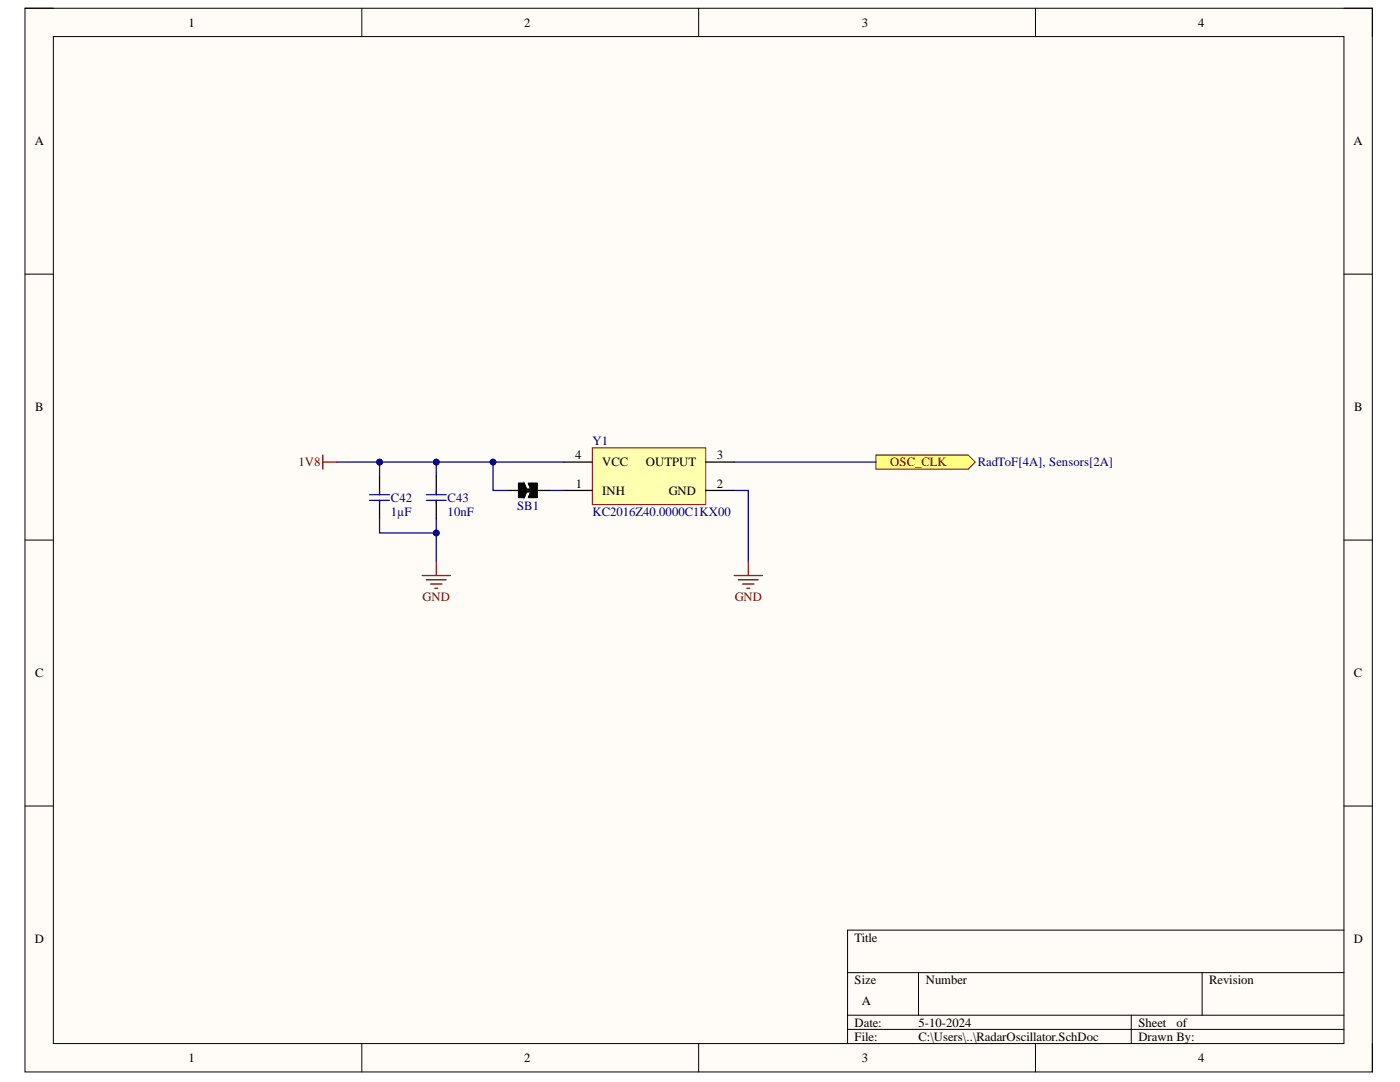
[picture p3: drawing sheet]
<svg xmlns="http://www.w3.org/2000/svg" width="279mm" height="216mm" viewBox="0 0 279 216" stroke-linecap="round" stroke-linejoin="round" font-family="sans-serif">
<path d="M5 1.6h268.9v212.3h-268.9z" fill-rule="evenodd" fill="#fffcf8"/>
<path d="M5 1.6h268.9v212.3h-268.9z" fill="none" stroke="#000" stroke-width=".2"/>
<path d="M10.6 7.3h257.6v200.9h-257.6z" fill-rule="evenodd" fill="#fffcf8"/>
<g fill="none" stroke="#000" stroke-width=".2">
<path d="M5 1.6h5.6M10.6 7.3h257.6v200.9h-257.6zM72.2 1.6v5.7M139.4 1.6v5.7M206.7 1.6v5.7M268.2 1.6h5.7v5.7M5 54.7h5.6M268.2 54.7h5.7M5 107.8h5.6M268.2 107.8h5.7M5 160.8h5.6M268.2 160.8h5.7"/>
<path d="M169.1 194.1h99.1M183.3 194.1v8.5M239.9 194.1v8.5M268.2 185.6h-99.1v22.6M72.2 208.2v5.7M139.4 208.2v5.7M169.1 202.6h99.1M169.1 205.4h99.1M206.7 208.2v5.7M225.8 202.6v5.6M273.9 208.2v5.7"/>
</g>
<path d="M118.2 89.4h22.6v11.3h-22.6z" fill-rule="evenodd" fill="#ffffb0"/>
<path d="M118.2 89.4h22.6v11.3h-22.6z" fill="none" stroke="#980000" stroke-width=".2"/>
<path d="M75.7 95v3.7M75.7 99.8v3.7M101.2 97.9h2.9M103.5 96.4h1.1l.6 1.5-.6 1.4h-1.1zM105.5 96.4h1.7v2.9h-1.7l.5-1.4zM106.9 97.9h2.8M112.5 97.9h5.7M112.5 92.2h5.7M140.8 97.9h5.7M140.8 92.2h5.7" fill="none" stroke="#000" stroke-width=".25"/>
<path d="M73.8 98.7h3.9M73.8 99.8h3.9M75.7 98.1v.6M75.7 99.8v.6" fill="none" stroke="#00f" stroke-width=".25"/>
<g fill="#000">
<path d="M104.6 96.4l.6 1.5-.6 1.4z"/>
<path d="M103.5 96.4h1.1v2.9h-1.1z" fill-rule="evenodd"/>
<path d="M103.5 96.4h1.1v2.9h-1.1z" fill-rule="evenodd"/>
<path d="M106 96.4h1.2v2.9h-1.2z" fill-rule="evenodd"/>
<path d="M106 96.4h1.2v2.9h-1.2z" fill-rule="evenodd"/>
<path d="M105.5 96.4h.5v2.9h-.5l.5-1.4z" fill-rule="evenodd"/>
</g>
<path d="M103.5 96.4h1.1v2.9h-1.1zM104.6 96.4l.6 1.5-.6 1.4zM105.5 96.4h.5v2.9h-.5l.5-1.4zM106 96.4h1.2v2.9h-1.2z" fill="none" stroke="#000" stroke-width=".2"/>
<path d="M104.1 97.9h2.8" fill="none" stroke="#000" stroke-width=".85"/>
<path d="M87.1 92.2v2.8" fill="none" stroke="#000080" stroke-width=".25"/>
<circle cx="87.1" cy="92.2" r=".57" fill="#000080"/>
<circle cx="87.1" cy="92.2" r=".57" fill="none" stroke="#000080" stroke-width=".2"/>
<path d="M75.7 103.5v2.9h11.4v-2.9" fill="none" stroke="#000080" stroke-width=".25"/>
<circle cx="87.1" cy="106.4" r=".57" fill="#000080"/>
<circle cx="87.1" cy="106.4" r=".57" fill="none" stroke="#000080" stroke-width=".2"/>
<path d="M98.4 92.2v5.7h2.8M109.7 97.9h2.8" fill="none" stroke="#000080" stroke-width=".25"/>
<circle cx="98.4" cy="92.2" r=".57" fill="#000080"/>
<circle cx="98.4" cy="92.2" r=".57" fill="none" stroke="#000080" stroke-width=".2"/>
<path d="M112.5 92.2h-36.8v2.8" fill="none" stroke="#000080" stroke-width=".25"/>
<circle cx="75.7" cy="92.2" r=".57" fill="#000080"/>
<circle cx="75.7" cy="92.2" r=".57" fill="none" stroke="#000080" stroke-width=".2"/>
<circle cx="87.1" cy="92.2" r=".57" fill="#000080"/>
<circle cx="87.1" cy="92.2" r=".57" fill="none" stroke="#000080" stroke-width=".2"/>
<circle cx="98.4" cy="92.2" r=".57" fill="#000080"/>
<circle cx="98.4" cy="92.2" r=".57" fill="none" stroke="#000080" stroke-width=".2"/>
<path d="M174.8 90.8h18.4l1.4 1.4-1.4 1.4h-18.4z" fill-rule="evenodd" fill="#ffff80"/>
<path d="M174.8 90.8h18.4l1.4 1.4-1.4 1.4h-18.4z" fill="none" stroke="#800000" stroke-width=".2"/>
<path d="M67.3 92.2h8.4" fill="none" stroke="#000080" stroke-width=".25"/>
<circle cx="75.7" cy="92.2" r=".57" fill="#000080"/>
<circle cx="75.7" cy="92.2" r=".57" fill="none" stroke="#000080" stroke-width=".2"/>
<path d="M87.1 106.4v5.6" fill="none" stroke="#000080" stroke-width=".25"/>
<circle cx="87.1" cy="106.4" r=".57" fill="#000080"/>
<circle cx="87.1" cy="106.4" r=".57" fill="none" stroke="#000080" stroke-width=".2"/>
<path d="M146.5 97.9h2.8v14.1M146.5 92.2h28.3" fill="none" stroke="#000080" stroke-width=".25"/>
<path d="M64.4 90.8v2.8M64.4 92.2h2.9M84.2 114.8h5.7M85.1 115.7h3.9M85.9 116.5h2.3M86.8 117.4h.6M87.1 112v2.8M146.5 114.8h5.7M147.4 115.7h3.9M148.2 116.5h2.3M149.1 117.4h.5M149.3 112v2.8" fill="none" stroke="#800000" stroke-width=".25"/>
<path d="M87.1 95v3.7M87.1 99.8v3.7" fill="none" stroke="#000" stroke-width=".25"/>
<path d="M85.1 98.7h3.9M85.1 99.8h3.9M87.1 98.1v.6M87.1 99.8v.6" fill="none" stroke="#00f" stroke-width=".25"/>
<g font-size="2.5">
<text x="37.6" y="5.3">1</text>
<text x="104.6" y="5.3">2</text>
<text x="172" y="5.3">3</text>
<text x="239.1" y="5.3">4</text>
<text x="6.9" y="29">A</text>
<text x="270.1" y="29">A</text>
<text x="7" y="82.1">B</text>
<text x="270.3" y="82.1">B</text>
<text x="114.8" y="91.6">4</text>
<text x="120.2" y="93.1">VCC</text>
<text x="128.9" y="93.1">OUTPUT</text>
<text x="143.1" y="91.6">3</text>
<text x="114.9" y="97.3">1</text>
<text x="120.2" y="98.7">INH</text>
<text x="133.5" y="98.7">GND</text>
<text x="143.1" y="97.3">2</text>
<text x="7" y="135.1">C</text>
<text x="270.2" y="135.1">C</text>
<text x="6.9" y="188.2">D</text>
<text x="170.6" y="187.9">Title</text>
<text x="270.2" y="188.2">D</text>
<text x="170.6" y="196.3">Size</text>
<text x="184.8" y="196.3">Number</text>
<text x="241.3" y="196.3">Revision</text>
<text x="172" y="200.6">A</text>
<text x="170.6" y="204.9">Date:</text>
<text x="170.6" y="207.6">File:</text>
<text x="183.3" y="204.9">5-10-2024</text>
<text x="183.3" y="207.6">C:\Users\..\RadarOscillator.SchDoc</text>
<text x="227.2" y="204.9">Sheet</text>
<text x="227.2" y="207.6">Drawn By:</text>
<text x="234.8" y="204.9">of</text>
<text x="37.6" y="212">1</text>
<text x="104.6" y="212">2</text>
<text x="172" y="212">3</text>
<text x="239.1" y="212">4</text>
</g>
<g font-size="2.5" fill="#000080">
<text x="118.2" y="88.8">Y1</text>
<text x="195.1" y="93.1">RadToF[4A], Sensors[2A]</text>
<text x="78" y="100.2">C42</text>
<text x="89.3" y="100.2">C43</text>
<text x="103.2" y="101.8">SB1</text>
<text x="78" y="102.9">1µF</text>
<text x="89.3" y="102.9">10nF</text>
<text x="118.2" y="102.9">KC2016Z40.0000C1KX00</text>
</g>
<g font-size="2.5" fill="#800000">
<text x="59.6" y="93.1">1V8</text>
<text x="177.7" y="93.1">OSC_CLK</text>
<text x="84.3" y="119.9">GND</text>
<text x="146.6" y="119.9">GND</text>
</g>
</svg>
